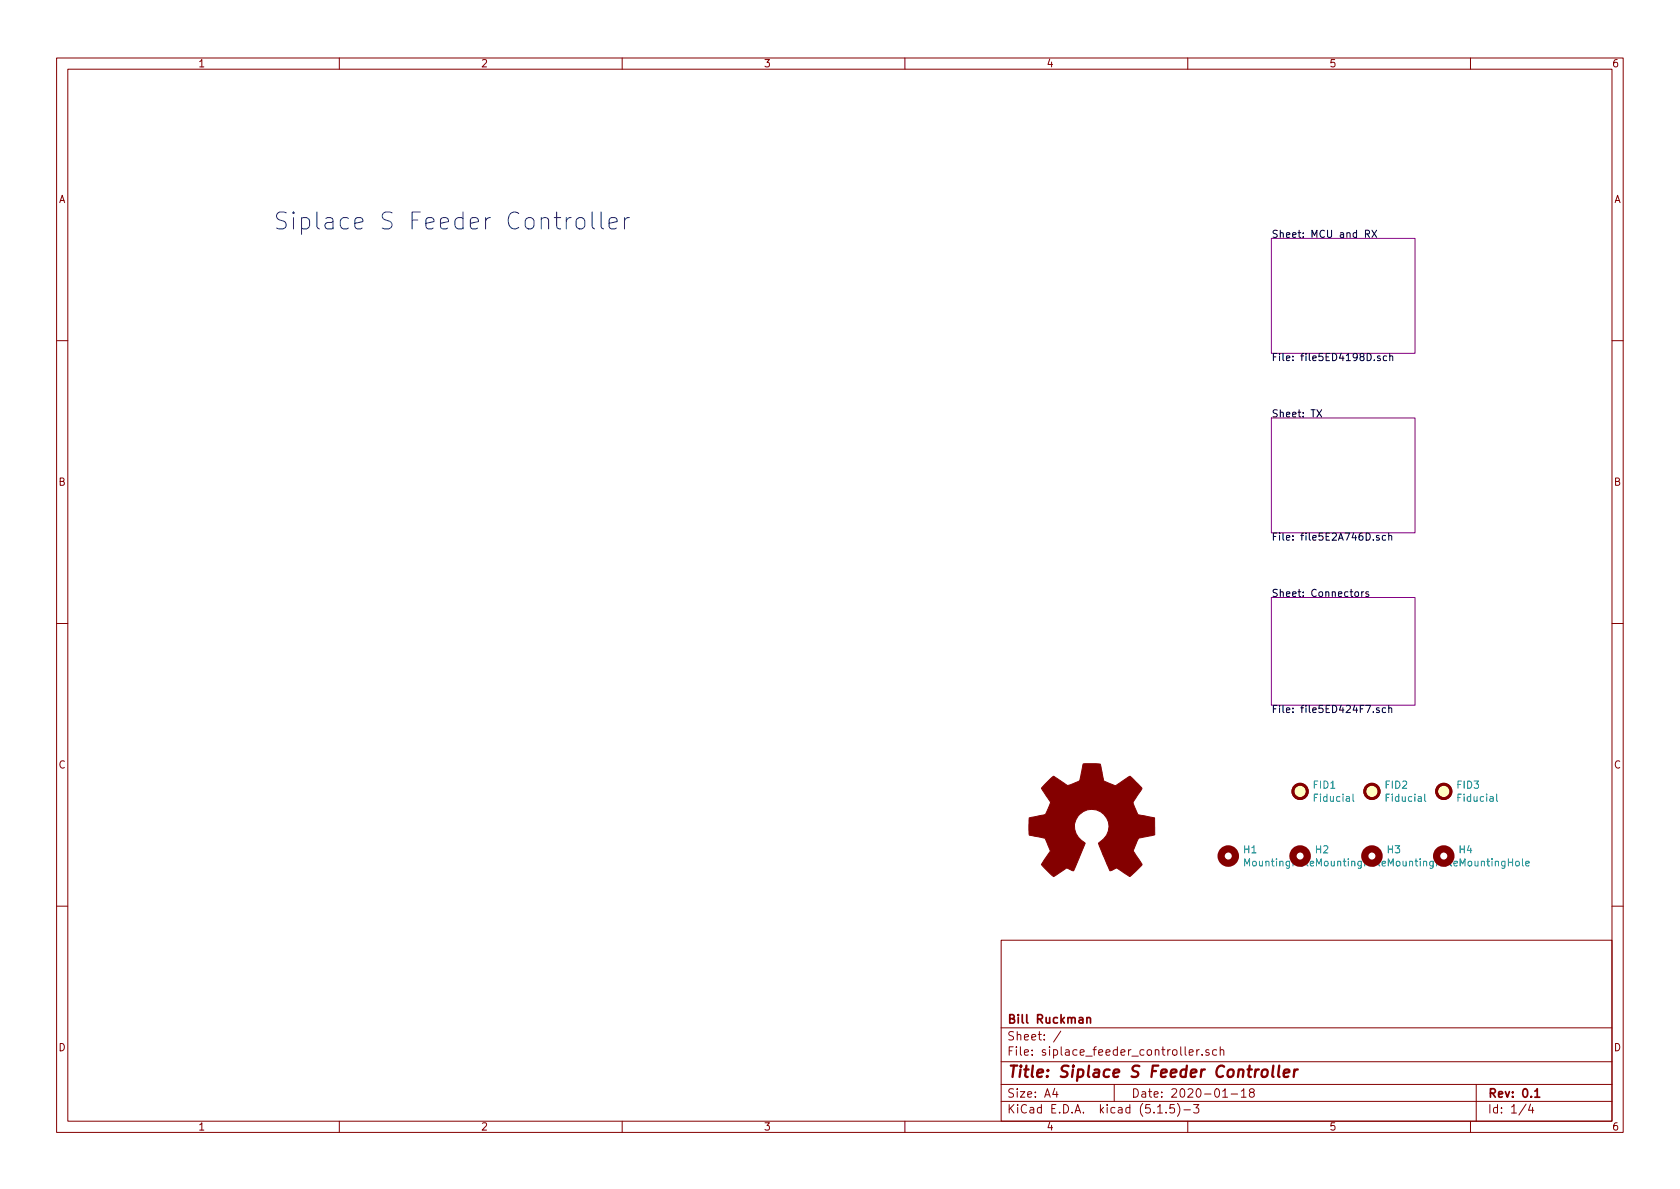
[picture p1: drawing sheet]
<svg xmlns="http://www.w3.org/2000/svg" width="297mm" height="210mm" viewBox="0 0 297 210" stroke-linecap="round" stroke-linejoin="round" font-family="sans-serif">
<g fill="none" stroke="#840000" stroke-width=".18">
<path d="M10 10.3h277v189.9h-277zM12 12.2h273v186.1h-273zM60 10.3v1.9M110 10.3v1.9M160 10.3v1.9M210 10.3v1.9M260 10.3v1.9M10 60.2h2M285 60.2h2M10 110.3h2M285 110.3h2M10 160.2h2"/>
<path d="M177 166.3h108v32h-108zM285 160.2h2M60 198.3v1.9M110 198.3v1.9M160 198.3v1.9M177 194.8h108M177 191.8h108M177 187.8h108M177 181.8h108M186.5 192.5l-.4 1h1M186.8 193v1M187.6 182.3l-1.3 2"/>
<path d="M197 191.8v3M204.7 196.8h.8M206.2 196.7v.1M207.6 195.3h-.7l-.1 .7 .2-.1 .5 .1 .2 .2-.1 .5-.2 .1-.6-.1M208.2 195.1a1.71 1.71 0 0 1 0 2.3M209.3 196.3h1.2M210 198.3v1.9M210.3 186.1l.7-.1-.1-.3-.4-.1-.2 .2v.7h.6M211 195.3h1l-.5 .6 .4 .1v.7l-.2 .1-.7-.1M211.6 185.6v1M212 185.6l-.4 .3M212.5 186.5v.1"/>
<path d="M213.7 185.7l-.3-.1-.2 .2 .1 .2 .4 .2v.3h-.5M215.1 185.7l-.4-.1-.3 .3 .1 .6 .2 .1 .4-.1M215.7 185.7l.3-.1 .3 .1 .1 .9M215.7 185.1v1.5M216.2 194h.8M217.7 193.5h1.1M219.5 193l.4-.5v1.5M219.5 194h.8M221.2 193.2l-.3-.3 .1-.2 .2-.2 .4 .1 .2 .2-.1 .2-.6 .2a.48 .48 0 0 0-.1 .7l.2 .1 .5-.1a.48 .48 0 0 0-.1-.7h-.1M260 198.3v1.9M261 191.8v6.5M269.8 195.2l-1.2 2"/>
<path d="M270.6 195.2l-.3 1.1h.9M271 195.8v1"/>
</g>
<path d="M192.2 179.9v1M192.2 180.1l.2-.2 .3 .1 .1 .9M271.4 193l.4-.5v1.5M271.4 194h.8" fill="none" stroke="#840000" stroke-width=".3"/>
<path d="M223.2 189.3a.53 .53 0 0 1 .6-.2 .53 .53 0 0 1 .4 .4l-.1 .6a.54 .54 0 0 1-.5 .4 .54 .54 0 0 1-.6-.4zM225.1 188.4l-.2 1.8 .3 .2M226.2 188.4l-.2 1.8 .2 .2M227 189.8l1-.2-.1-.4-.5-.1-.4 .3v.9l.2 .1 .6-.1M228.9 189.1l-.2 1.3M229.5 189.1a.55 .55 0 0 0-.7 .4" fill="none" stroke="#840000" stroke-width=".41"/>
<path d="M224.8 42.2h25.4v20.3h-25.4zM224.8 73.9h25.4v20.3h-25.4zM224.8 105.7h25.4v19h-25.4z" fill="none" stroke="#840084" stroke-width=".18"/>
<g fill="none" stroke="#000" stroke-width=".18">
<path d="M241.4 41.4l.6-.1 .1-.5-.2-.1h-.5v1.3M241.7 41.4l.4 .6M242.6 40.7l.8 1.3M243.4 40.7l-.8 1.3M232.8 72.5l.9 1.2M233.7 72.5l-.9 1.2M244 63l-.3-.1-.2 .2 .1 .2 .4 .1v.3h-.5M245.2 63l-.4-.1-.2 .3 .1 .5h.5M245.7 63.1l.2-.2 .3 .1 .1 .8M245.7 62.5v1.3M243.8 94.7h-.3l-.1 .2v.1l.4 .2v.3h-.4M245 94.7h-.4l-.2 .2 .1 .6h.5"/>
<path d="M245.5 94.8l.2-.1h.3l.1 .8M245.5 94.3v1.2M239.7 104.7l.3-.1 .2 .2-.1 .6-.3 .1-.2-.1-.1-.5zM240.8 104.6v.9M241.1 104.6l-.2 .1-.1 .2M242 104.7l-.3-.1-.2 .2 .1 .2 .4 .1v.3h-.5M243.8 125.2h-.3l-.1 .1v.2l.4 .1v.4h-.4M245 125.2h-.4l-.2 .2 .1 .6h.5M245.5 125.3l.2-.1h.3l.1 .8M245.5 124.7v1.3"/>
</g>
<g fill="#ffffc2" stroke="#ffffc2" stroke-width=".18">
<circle cx="229.9" cy="139.9" r="1.27"/>
<circle cx="242.6" cy="139.9" r="1.27"/>
<circle cx="255.3" cy="139.9" r="1.27"/>
</g>
<g fill="none" stroke="#840000" stroke-width=".51">
<circle cx="229.9" cy="139.9" r="1.27"/>
<circle cx="242.6" cy="139.9" r="1.27"/>
<circle cx="255.3" cy="139.9" r="1.27"/>
</g>
<path d="M231.7 152.7l.6-.1-.1-.3h-.3l-.2 .2v.6h.5M239.2 140.4v1.1l.2 .2M244.4 152.7l.6-.1-.1-.3h-.3l-.2 .2v.6h.5M251.9 140.4v1.1l.2 .2M257.1 152.7l.6-.1-.1-.3h-.3l-.2 .2v.6h.5M264.6 140.4v1.1l.2 .2M269.8 152.7l.6-.1-.1-.3h-.3l-.2 .2v.6h.5" fill="none" stroke="#008484" stroke-width=".18"/>
<g fill="none" stroke="#840000" stroke-width="1.3">
<circle cx="217.2" cy="151.4" r="1.27"/>
<circle cx="229.9" cy="151.4" r="1.27"/>
<circle cx="242.6" cy="151.4" r="1.27"/>
<circle cx="255.3" cy="151.4" r="1.27"/>
</g>
<path d="M184.8 138.7l1.5-1.4 2.4 1.6a4.7 4.7 0 0 0 2.2-.8l.6-3h2.9a.92 .92 0 0 1 .3 1l.5 2 2 .9 2.5-1.7a.97 .97 0 0 1 .8 .6l1.4 1.5-1.5 2.4-.1 .2 .3 .6 .6 1.5 2.9 .5 .1 3-2.9 .6-.9 2.3 1.5 2.4-1.5 1.5a.81 .81 0 0 1-.7 .6l-2.3-1.5-1.2 .5-2-4.9a3.1 3.1 0 0 0 1.8-3.4 3.1 3.1 0 0 0-3-2.6 3.1 3.1 0 0 0-3 2.4 3.1 3.1 0 0 0 1.7 3.5l.2 .1-2.1 4.9-1.1-.5a3.5 3.5 0 0 0-1.6 1l-.8 .5-2.1-2a.93 .93 0 0 1 .4-.9l1.1-1.6-.9-2.1a3.7 3.7 0 0 0-1.9-.5l-.9-.3v-2.9a.87 .87 0 0 1 .9-.3l1.9-.4 .7-1.4a.82 .82 0 0 0 0-1.1l-1.4-2.1z" fill="#840000" stroke="#840000" stroke-width=".18"/>
<path d="M101 38.5a.77 .77 0 0 0-.9 .6M102 38.8a.81 .81 0 0 1 .8-.3 .81 .81 0 0 1 .6 .6v.8a.8 .8 0 0 1-.8 .6 .8 .8 0 0 1-.7-.6v-.8zM104.7 37.5v2.6l.2 .2 .2 .2M106.3 37.5v2.6l.1 .2 .3 .2M107.7 39.5l1.4-.3-.1-.6-.3-.1h-.6l-.3 .1-.1 .3v1.2l.1 .2 .3 .2h.6l.3-.2M110.4 38.5v2M111.3 38.5a.77 .77 0 0 0-.9 .6" fill="none" stroke="#0000c2" stroke-width=".18"/>
<text font-size="4.2" fill="#0000c2" x="48.3" y="40.6">Siplace S Feeder Controller</text>
<text font-size="2.8" fill="#840000" x="178" y="190.5">Title: Siplace S Feeder Controller</text>
<g font-size="2.1" fill="#840000">
<text x="178" y="184">Sheet: /</text>
<text x="178" y="181">Bill Ruckman</text>
<text x="178" y="186.7">File: siplace_feeder_controller.sch</text>
<text x="178" y="196.9">KiCad E.D.A. kicad (5.1.5)-3</text>
<text x="178" y="194.1">Size: A4</text>
<text x="200" y="194.1">Date: 2020-01-18</text>
<text x="263" y="194.1">Rev: 0.1</text>
<text x="263" y="196.9">Id: 1/4</text>
</g>
<g font-size="1.8" fill="#840000">
<text x="35" y="11.9">1</text>
<text x="85" y="11.9">2</text>
<text x="135" y="11.9">3</text>
<text x="185" y="11.9">4</text>
<text x="235" y="11.9">5</text>
<text x="285" y="11.9">6</text>
<text x="10.4" y="35.9">A</text>
<text x="285.4" y="35.9">A</text>
<text x="10.4" y="85.9">B</text>
<text x="285.4" y="85.9">B</text>
<text x="10.4" y="135.9">C</text>
<text x="285.4" y="135.9">C</text>
<text x="10.4" y="185.9">D</text>
<text x="285.4" y="185.9">D</text>
<text x="35" y="199.9">1</text>
<text x="85" y="199.9">2</text>
<text x="135" y="199.9">3</text>
<text x="185" y="199.9">4</text>
<text x="235" y="199.9">5</text>
<text x="285" y="199.9">6</text>
</g>
<g font-size="1.8">
<text x="224.8" y="42.1">Sheet: MCU and RX</text>
<text x="224.8" y="63.8">File: file5ED4198D.sch</text>
<text x="224.8" y="73.8">Sheet: TX</text>
<text x="224.8" y="95.6">File: file5E2A746D.sch</text>
<text x="224.8" y="105.6">Sheet: Connectors</text>
<text x="224.8" y="126.1">File: file5ED424F7.sch</text>
</g>
<g font-size="1.8" fill="#008484">
<text x="232.3" y="139.5">FID1</text>
<text x="232.5" y="141.8">Fiducial</text>
<text x="245" y="139.5">FID2</text>
<text x="245.2" y="141.8">Fiducial</text>
<text x="257.7" y="139.5">FID3</text>
<text x="257.9" y="141.8">Fiducial</text>
<text x="219.9" y="150.9">H1</text>
<text x="220.3" y="153.2">MountingHole</text>
<text x="232.6" y="150.9">H2</text>
<text x="233" y="153.2">MountingHole</text>
<text x="245.3" y="150.9">H3</text>
<text x="245.7" y="153.2">MountingHole</text>
<text x="258" y="150.9">H4</text>
<text x="258.4" y="153.2">MountingHole</text>
</g>
</svg>
